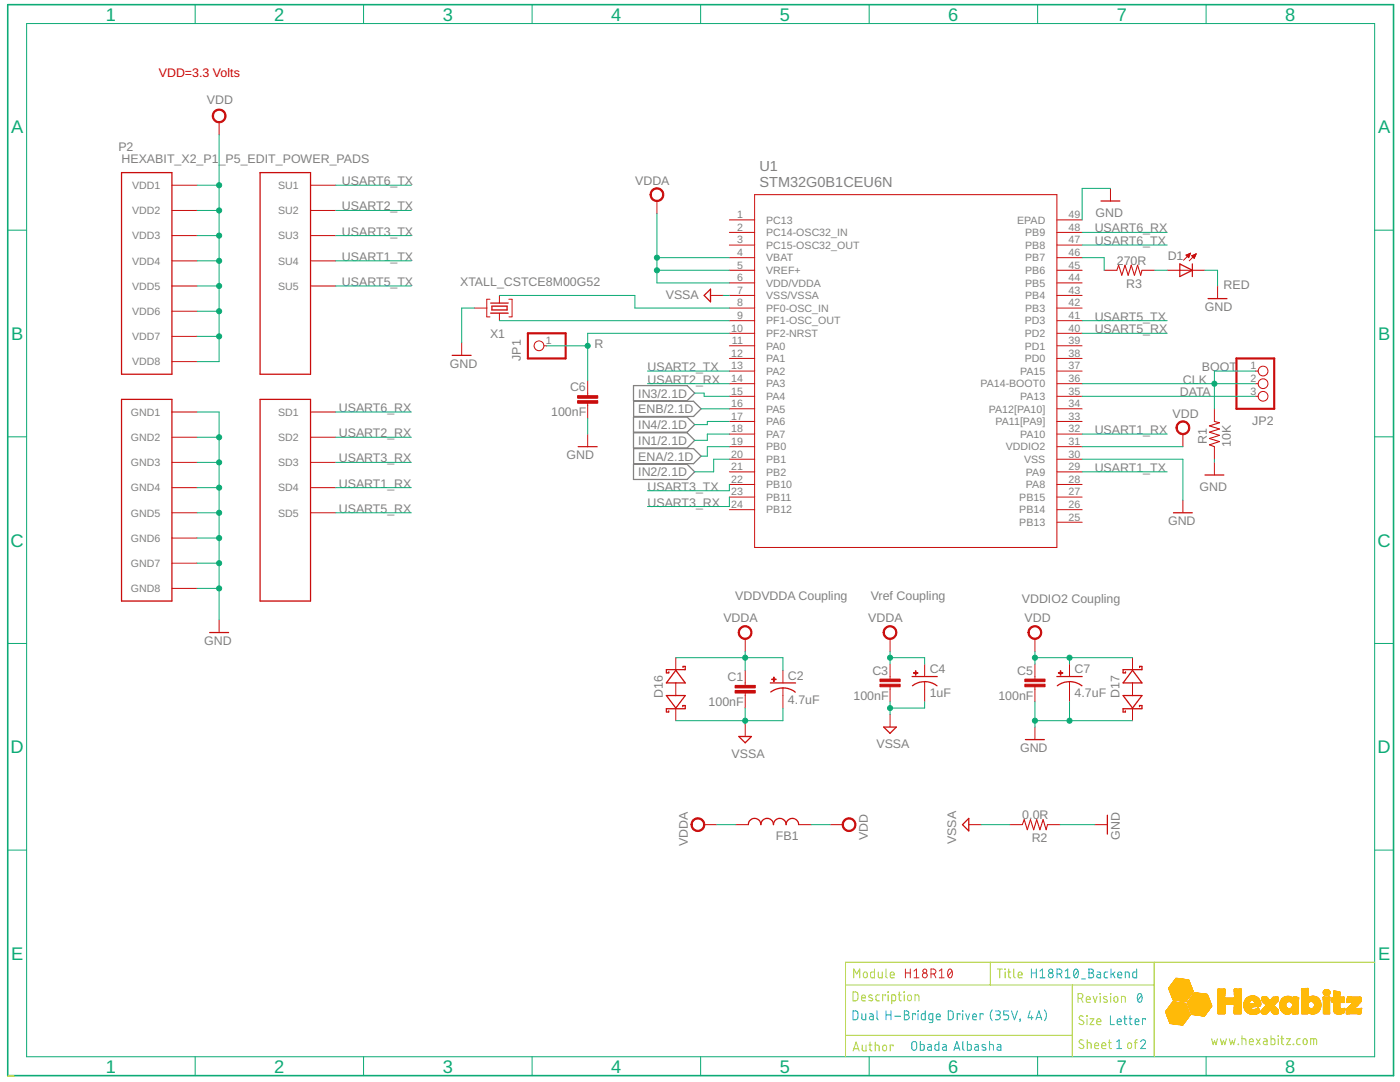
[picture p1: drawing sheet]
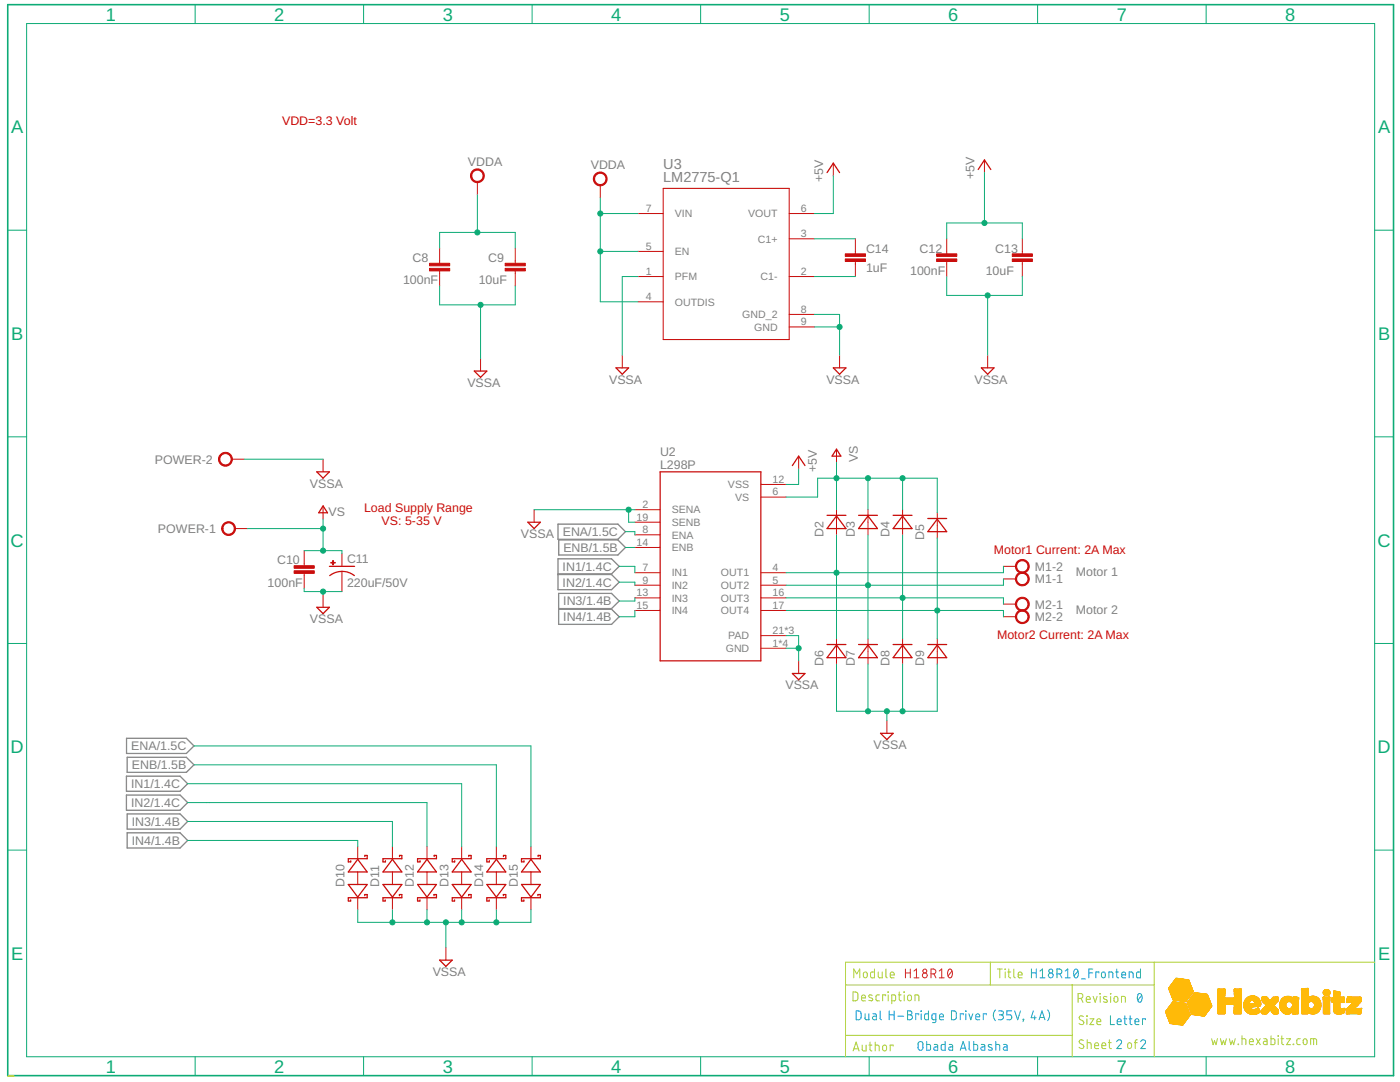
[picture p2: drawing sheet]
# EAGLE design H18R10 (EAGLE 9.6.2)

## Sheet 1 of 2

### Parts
C1  100nF  C-0603  [C-0603]
C2  4.7uF  C-0805-POL  [C-0805-POL]
C3  100nF  C-0603  [C-0603]
C4  1uF  C-0805-POL  [C-0805-POL]
C5  100nF  C-0603  [C-0603]
C6  100nF  C-0603  [C-0603]
C7  4.7uF  C-0805-POL  [C-0805-POL]
D1  RED  VLMS1300-GS08  [VLMS1300-GS08]
D16  BOURNS_CDSOD323-T03SCBOURNS_CDSOD323-T03SC_0_0  [BOURNS_CDSOD323-T03SC_0]
D17  BOURNS_CDSOD323-T03SCBOURNS_CDSOD323-T03SC_0_0  [BOURNS_CDSOD323-T03SC_0]
FB1  FB-0603  [FB-0603]
JP1  R  PINHD-1X1  [1X01]
JP2  PINHD-1X3  [1X03]
P2  HEXABIT_X2_P1_P5_EDIT_POWER_PADS  [HEXABIT_X2_P1_P5_EDIT_POWER_PADS]
R1  10K  R-0603  [R-0603]
R2  0.0R  R-0603  [R-0603]
R3  270R  R-0603  [R-0603]
U1  STM32G0B1CEU6N  [HEXABITZ_ICS_QFN_B1CEU6_STM-L]
X1  XTALL_CSTCE8M00G52  [XTALL_CSTCE8M00G52]

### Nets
CLK: JP2.1 JP2.2 R1.2 U1.36(PA14-BOOT0)
DATA: JP2.3 U1.35(PA13)
ENA: U1.19(PB0) ; also sheet 2
ENB: U1.16(PA5) ; also sheet 2
GND: C5.2 C6.2 C7.2(-) D1.C D17.1(A) P2.PAD_PD11(GND1) P2.PAD_PD12(GND2) P2.PAD_PD13(GND3) P2.PAD_PD14(GND4) P2.PAD_PD17(GND5) P2.PAD_PD18(GND6) P2.PAD_PD19(GND7) P2.PAD_PD20(GND8) R1.1 R2.2 U1.30(VSS) U1.49(EPAD) X1.P$2
IN1: U1.18(PA7) ; also sheet 2
IN2: U1.20(PB1) ; also sheet 2
IN3: U1.15(PA4) ; also sheet 2
IN4: U1.17(PA6) ; also sheet 2
N$1: D1.A R3.2
N$2: R3.1 U1.46(PB7)
N$5: U1.9(PF1-OSC_OUT) X1.P$1
N$6: U1.8(PF0-OSC_IN) X1.P$3
N$8: C6.1 JP1.1 U1.10(PF2-NRST)
USART1_RX: P2.PAD_PD4(SD4) U1.32(PA10)
USART1_TX: P2.PAD_PU4(SU4) U1.29(PA9)
USART2_RX: P2.PAD_PD2(SD2) U1.14(PA3)
USART2_TX: P2.PAD_PU2(SU2) U1.13(PA2)
USART3_RX: P2.PAD_PD3(SD3) U1.23(PB11)
USART3_TX: P2.PAD_PU3(SU3) U1.22(PB10)
USART5_RX: P2.PAD_PD5(SD5) U1.40(PD2)
USART5_TX: P2.PAD_PU5(SU5) U1.41(PD3)
USART6_RX: P2.PAD_PD1(SD1) U1.48(PB9)
USART6_TX: P2.PAD_PU1(SU1) U1.47(PB8)
VDD: C5.1 C7.1(+) D17.2(C) FB1.2 P2.PAD_PU11(VDD1) P2.PAD_PU12(VDD2) P2.PAD_PU13(VDD3) P2.PAD_PU14(VDD4) P2.PAD_PU17(VDD5) P2.PAD_PU18(VDD6) P2.PAD_PU19(VDD7) P2.PAD_PU20(VDD8) U1.31(VDDIO2)
VDDA: C1.1 C2.1(+) C3.1 C4.1(+) D16.2(C) FB1.1 U1.4(VBAT) U1.5(VREF+) U1.6(VDD/VDDA) ; also sheet 2
VSSA: C1.2 C2.2(-) C3.2 C4.2(-) D16.1(A) R2.1 U1.7(VSS/VSSA) ; also sheet 2
Unconnected: U1.1(PC13) U1.2(PC14-OSC32_IN) U1.3(PC15-OSC32_OUT) U1.11(PA0) U1.12(PA1) U1.21(PB2) U1.24(PB12) U1.25(PB13) U1.26(PB14) U1.27(PB15) U1.28(PA8) U1.33(PA11[PA9]) U1.34(PA12[PA10]) U1.37(PA15) U1.38(PD0) U1.39(PD1) U1.42(PB3) U1.43(PB4) U1.44(PB5) U1.45(PB6)

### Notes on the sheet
- VDD=3.3 Volts
- BOOT
- VDD\VDDA Coupling | Vref Coupling | VDDIO2 Coupling
- Module | H18R10 | Title | H18R10_Backend
- Description | Revision | 0
- Dual H-Bridge Driver (35V, 4A)
- Size | Letter
- www.hexabitz.com
- Author | Obada Albasha | Sheet   of | 1 | 2
- C:/Users/Admin/Desktop/logodraft.bmp

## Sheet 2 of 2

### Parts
C8  100nF  C-0603  [C-0603]
C9  10uF  C-0603  [C-0603]
C10  100nF  C-0603  [C-0603]
C11  220uF/50V  CPOL-USTT5D10  [TT5D10]
C12  100nF  C-0603  [C-0603]
C13  10uF  C-0603  [C-0603]
C14  1uF  C-0603  [C-0603]
D2  DIOD-SOD-123  [SOD123]
D3  DIOD-SOD-123  [SOD123]
D4  DIOD-SOD-123  [SOD123]
D5  DIOD-SOD-123  [SOD123]
D6  DIOD-SOD-123  [SOD123]
D7  DIOD-SOD-123  [SOD123]
D8  DIOD-SOD-123  [SOD123]
D9  DIOD-SOD-123  [SOD123]
D10  BOURNS_CDSOD323-T03SCBOURNS_CDSOD323-T03SC_0_0  [BOURNS_CDSOD323-T03SC_0]
D11  BOURNS_CDSOD323-T03SCBOURNS_CDSOD323-T03SC_0_0  [BOURNS_CDSOD323-T03SC_0]
D12  BOURNS_CDSOD323-T03SCBOURNS_CDSOD323-T03SC_0_0  [BOURNS_CDSOD323-T03SC_0]
D13  BOURNS_CDSOD323-T03SCBOURNS_CDSOD323-T03SC_0_0  [BOURNS_CDSOD323-T03SC_0]
D14  BOURNS_CDSOD323-T03SCBOURNS_CDSOD323-T03SC_0_0  [BOURNS_CDSOD323-T03SC_0]
D15  BOURNS_CDSOD323-T03SCBOURNS_CDSOD323-T03SC_0_0  [BOURNS_CDSOD323-T03SC_0]
M1  AK500/2  [AK500/2]
M2  AK500/2  [AK500/2]
POWER  AK500/2  [AK500/2]
U2  L298P  [SOIC127P1420X360-20N]
U3  LM2775-Q1  LM2775QDSGRQ1  [DSG0008A]

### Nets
+5V: C12.1 C13.1 U2.12(VSS) U3.6(VOUT)
ENA: D15.2(C) U2.8(ENA) ; also sheet 1
ENB: D14.2(C) U2.14(ENB) ; also sheet 1
IN1: D13.2(C) U2.7(IN1) ; also sheet 1
IN2: D12.2(C) U2.9(IN2) ; also sheet 1
IN3: D11.2(C) U2.13(IN3) ; also sheet 1
IN4: D10.2(C) U2.15(IN4) ; also sheet 1
N$3: C14.2 U3.2(C1-)
N$4: C14.1 U3.3(C1+)
N$7: D5.1(A) D9.2(C) M2.2 U2.17(OUT4)
N$13: D3.1(A) D7.2(C) M1.1 U2.5(OUT2)
N$14: D4.1(A) D8.2(C) M2.1 U2.16(OUT3)
N$15: D2.1(A) D6.2(C) M1.2 U2.4(OUT1)
V+: C10.1 C11.+ D2.2(C) D3.2(C) D4.2(C) D5.2(C) POWER.1 U2.6(VS) ; supply symbol labelled VS
VDDA: C8.1 C9.1 U3.4(OUTDIS) U3.5(EN) U3.7(VIN) ; also sheet 1
VSSA: C8.2 C9.2 C10.2 C11.- C12.2 C13.2 D6.1(A) D7.1(A) D8.1(A) D9.1(A) D10.1(A) D11.1(A) D12.1(A) D13.1(A) D14.1(A) D15.1(A) POWER.2 U2.1(GND) U2.2(SENA) U2.10(GND) U2.11(GND) U2.19(SENB) U2.20(GND) U2.21(PAD) U2.22(PAD) U2.23(PAD) U3.1(PFM) U3.8(GND_2) U3.9(GND) ; also sheet 1

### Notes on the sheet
- VDD=3.3 Volt
- Load Supply Range
       VS: 5-35 V
- Motor1 Current: 2A Max
- Motor 1
- Motor 2
- Motor2 Current: 2A Max
- Module | H18R10 | Title | H18R10_Frontend
- Description | Revision | 0
- Dual H-Bridge Driver (35V, 4A)
- Size | Letter
- www.hexabitz.com
- Author | Obada Albasha | Sheet   of | 2 | 2
- C:/Users/Admin/Desktop/logodraft.bmp
